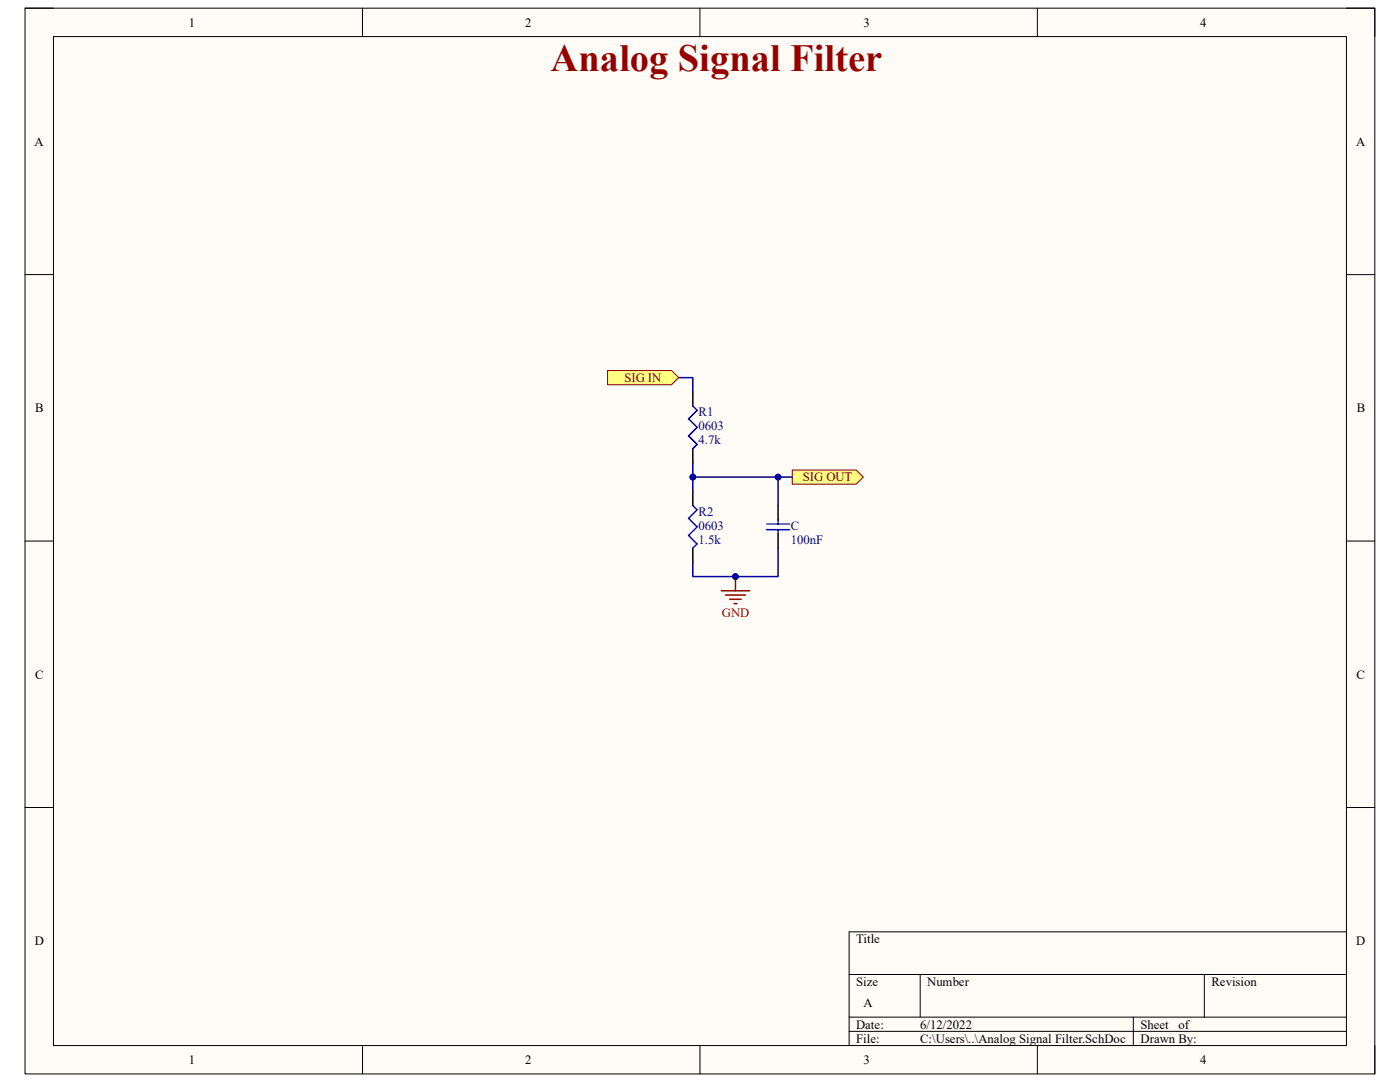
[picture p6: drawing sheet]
<svg xmlns="http://www.w3.org/2000/svg" width="279mm" height="216mm" viewBox="0 0 279 216" stroke-linecap="round" stroke-linejoin="round" font-family="sans-serif">
<path d="M5 1.6h269.4v212.7h-269.4z" fill-rule="evenodd" fill="#fffcf8"/>
<path d="M5 1.6h269.4v212.7h-269.4z" fill="none" stroke="#000" stroke-width=".2"/>
<path d="M10.7 7.3h258v201.3h-258z" fill-rule="evenodd" fill="#fffcf8"/>
<g fill="none" stroke="#000" stroke-width=".2">
<path d="M5 1.6h5.7M10.7 7.3h258v201.3h-258zM72.3 1.6v5.7M139.7 1.6v5.7M207 1.6v5.7M268.7 1.6h5.7v5.7M5 54.8h5.7M268.7 54.8h5.7M5 108h5.7M268.7 108h5.7M5 161.1h5.7M268.7 161.1h5.7"/>
<path d="M169.5 194.4h99.2M183.6 194.4v8.6M240.3 194.4v8.6M268.7 185.9h-99.2v22.7M72.3 208.6v5.7M139.7 208.6v5.7M169.5 203h99.2M169.5 205.8h99.2M207 208.6v5.7M226.2 203v5.6M274.4 208.6v5.7"/>
</g>
<path d="M138.3 78.2v2.8M138.3 89.5v2.9M138.3 98v2.9M138.3 109.4v2.8M155.3 100.9v2.8M155.3 106.5v2.9" fill="none" stroke="#000" stroke-width=".3"/>
<path d="M138.3 81l.8 .9-1.7 1.7 1.7 1.7-1.7 1.7 1.7 1.7-.8 .8M138.3 100.9l.8 .8-1.7 1.7 1.7 1.7-1.7 1.7 1.7 1.7-.8 .9M153 104.6h4.5M153 105.7h4.5M155.3 103.7v.9M155.3 105.7v.8" fill="none" stroke="#00f" stroke-width=".3"/>
<path d="M143.9 117.9h5.7M144.8 118.7h4M145.6 119.6h2.3M146.8 115.1v2.8M146.5 120.4h.6" fill="none" stroke="#800000" stroke-width=".3"/>
<circle cx="146.8" cy="115" r=".57" fill="#000080"/>
<circle cx="146.8" cy="115" r=".57" fill="none" stroke="#000080" stroke-width=".2"/>
<path d="M138.3 95.2v2.8" fill="none" stroke="#000080" stroke-width=".3"/>
<circle cx="138.3" cy="95.2" r=".57" fill="#000080"/>
<circle cx="138.3" cy="95.2" r=".57" fill="none" stroke="#000080" stroke-width=".2"/>
<path d="M135.4 75.4h2.9v2.8M155.3 109.4v5.7h-17v-2.9" fill="none" stroke="#000080" stroke-width=".3"/>
<circle cx="146.8" cy="115" r=".57" fill="#000080"/>
<circle cx="146.8" cy="115" r=".57" fill="none" stroke="#000080" stroke-width=".2"/>
<path d="M155.3 95.2v5.7" fill="none" stroke="#000080" stroke-width=".3"/>
<circle cx="155.3" cy="95.2" r=".57" fill="#000080"/>
<circle cx="155.3" cy="95.2" r=".57" fill="none" stroke="#000080" stroke-width=".2"/>
<path d="M158.1 93.8h12.8l1.4 1.4-1.4 1.4h-12.8z" fill-rule="evenodd" fill="#ffff80"/>
<path d="M158.1 93.8h12.8l1.4 1.4-1.4 1.4h-12.8z" fill="none" stroke="#800000" stroke-width=".2"/>
<path d="M121.3 73.9h12.7l1.4 1.5-1.4 1.4h-12.7z" fill-rule="evenodd" fill="#ffff80"/>
<path d="M121.3 73.9h12.7l1.4 1.5-1.4 1.4h-12.7z" fill="none" stroke="#800000" stroke-width=".2"/>
<path d="M138.3 92.4v2.8h19.8" fill="none" stroke="#000080" stroke-width=".3"/>
<circle cx="155.3" cy="95.2" r=".57" fill="#000080"/>
<circle cx="155.3" cy="95.2" r=".57" fill="none" stroke="#000080" stroke-width=".2"/>
<circle cx="138.3" cy="95.2" r=".57" fill="#000080"/>
<circle cx="138.3" cy="95.2" r=".57" fill="none" stroke="#000080" stroke-width=".2"/>
<text font-size="7.7" fill="#980000" x="109.9" y="14.1">Analog Signal Filter</text>
<g font-size="2.5">
<text x="37.7" y="5.3">1</text>
<text x="104.8" y="5.3">2</text>
<text x="172.3" y="5.3">3</text>
<text x="239.5" y="5.3">4</text>
<text x="6.9" y="29.1">A</text>
<text x="270.6" y="29.1">A</text>
<text x="7" y="82.3">B</text>
<text x="270.8" y="82.3">B</text>
<text x="7" y="135.4">C</text>
<text x="270.7" y="135.4">C</text>
<text x="6.9" y="188.6">D</text>
<text x="170.9" y="188.2">Title</text>
<text x="270.7" y="188.6">D</text>
<text x="170.9" y="196.7">Size</text>
<text x="185" y="196.7">Number</text>
<text x="241.8" y="196.7">Revision</text>
<text x="172.3" y="201">A</text>
<text x="170.9" y="205.2">Date:</text>
<text x="170.9" y="208.1">File:</text>
<text x="183.6" y="205.2">6/12/2022</text>
<text x="183.7" y="208.1">C:\Users\..\Analog Signal Filter.SchDoc</text>
<text x="227.6" y="205.2">Sheet</text>
<text x="227.6" y="208.1">Drawn By:</text>
<text x="235.2" y="205.2">of</text>
<text x="37.7" y="212.3">1</text>
<text x="104.8" y="212.3">2</text>
<text x="172.3" y="212.3">3</text>
<text x="239.5" y="212.3">4</text>
</g>
<g font-size="2.5" fill="#800000">
<text x="124.6" y="76.2">SIG IN</text>
<text x="160.2" y="96.1">SIG OUT</text>
<text x="144.1" y="123">GND</text>
</g>
<g font-size="2.5" fill="#000080">
<text x="139.4" y="83">R1</text>
<text x="139.4" y="88.7">4.7k</text>
<text x="139.4" y="85.9">0603</text>
<text x="139.4" y="102.9">R2</text>
<text x="139.4" y="105.7">0603</text>
<text x="157.8" y="105.7">C</text>
<text x="139.4" y="108.5">1.5k</text>
<text x="157.8" y="108.5">100nF</text>
</g>
</svg>
